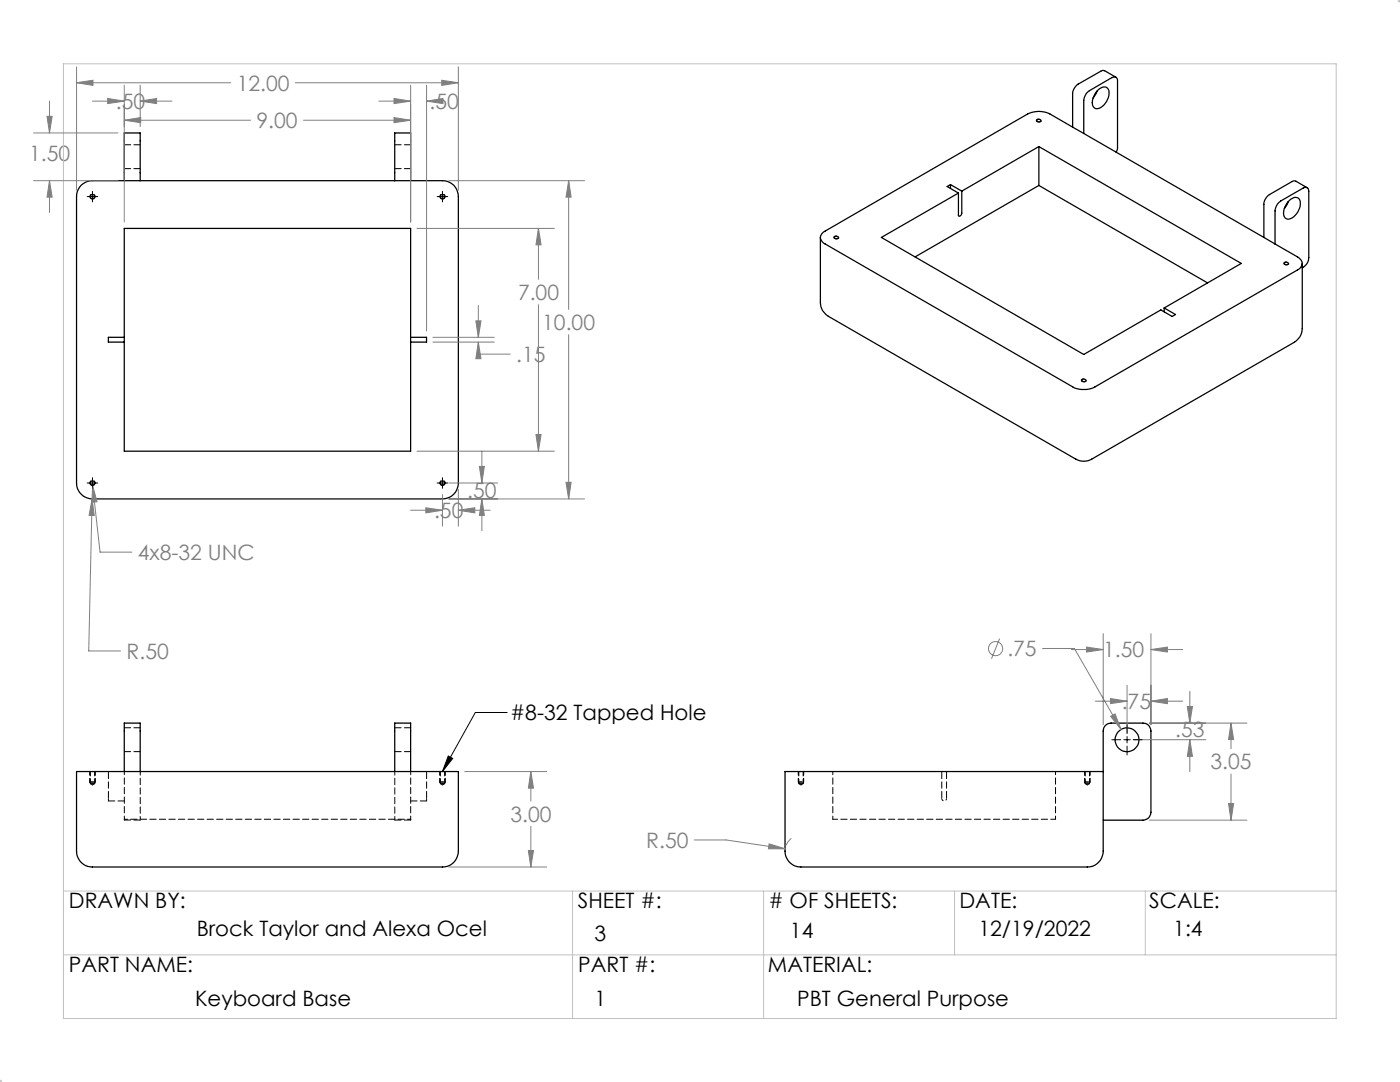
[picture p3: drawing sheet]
<svg xmlns="http://www.w3.org/2000/svg" width="279mm" height="216mm" viewBox="0 0 279 216" stroke-linecap="round" stroke-linejoin="round" font-family="sans-serif">
<g fill="none" stroke="#000" stroke-width=".25">
<path d="M218.9 18.2l-.7 1.3M219.1 18a1.21 1.21 0 0 1 1.2-.7 1.21 1.21 0 0 1 1 .8 3.3 3.3 0 0 1-2.4 3.6 1.29 1.29 0 0 1-.8-1.9l.5-1.2zM222.7 15.4l-2.2-1.3-.4-.1-4.9 2.8a2.51 2.51 0 0 0-1.1 1.9v6.7M16.2 37l.4-.3a2.96 2.96 0 0 1 1.9-.6h69.8a3.1 3.1 0 0 1 3.2 3.1v57.2a3.2 3.2 0 0 1-3.2 3.2h-69.8a3.2 3.2 0 0 1-3.2-3.2v-57.2a3.1 3.1 0 0 1 .9-2.2zM24.8 36.1v-9.6h3.2v9.6M78.8 36.1v-9.6h3.2v9.6M189.7 36.8l2.2 1.3M189.7 36.8l-.7 .4 2.3 1.3M189.7 36.8v.8M191.3 38.5l-15.4 8.9 40.4 23.3 15.4-8.9 2.2 1.3 .7-.3-2.3-1.3M191.9 38.1v4.4l-.2 .5-.2 .1-.2-.1v-4.5M206.9 24a.45 .45 0 0 1 .5-.2 .45 .45 0 0 1 .3 .4 .45 .45 0 0 1-.5 .1 .45 .45 0 0 1-.3-.3z"/>
<path d="M207.3 29.2l40.4 23.4-15.4 8.9M207.3 29.2l-15.4 8.9M207.3 37l-24.7 14.3M207.3 37l33.7 19.4M207.3 29.2v7.8M214.1 25.4l-4.6-2.6a5 5 0 0 0-4.4 0l-40.4 23.3a1.35 1.35 0 0 0-1 1.3 1.35 1.35 0 0 0 1 1.3l49.4 28.5a5 5 0 0 0 4.4 0l40.4-23.3a1.37 1.37 0 0 0 1-1.3 1.37 1.37 0 0 0-1-1.3l-4.4-2.6M214.1 25.4l2.2 1.2M216.3 26.6v-6.6a2.69 2.69 0 0 1 1.1-1.9l4.5-2.6a.69 .69 0 0 1 .8-.1 .69 .69 0 0 1 .3 .8v13.4l-.3 .8M216.3 26.6l35.9 20.8M260.9 37.5l-2.3-1.3-.5-.1-4.8 2.7a2.51 2.51 0 0 0-1.1 2v6.6M163.7 47.4v13a3.2 3.2 0 0 0 1.6 2.7l49.4 28.5a3.2 3.2 0 0 0 3.2 0l40.4-23.3a3.2 3.2 0 0 0 1.6-2.8v-12.9M166.5 47.3a.45 .45 0 0 1 .5-.2 .45 .45 0 0 1 .3 .4 .45 .45 0 0 1-.4 .2 .45 .45 0 0 1-.4-.4z"/>
<path d="M252.2 47.4l2.3 1.3M254.5 48.7v-6.6a2.68 2.68 0 0 1 1.1-2l4.5-2.6a.69 .69 0 0 1 .8 0 .69 .69 0 0 1 .3 .7v13.2a2.33 2.33 0 0 1-1.3 2M256.4 52.4l.3-.1 .4 .2a.4 .4 0 0 1-.4 .3 .4 .4 0 0 1-.4-.3zM257.1 40.2l-.8 1.4M257.3 40l.3-.2a1.09 1.09 0 0 1 1.4-.3 1.09 1.09 0 0 1 .5 1.2 3.3 3.3 0 0 1-2.5 3 1.34 1.34 0 0 1-.7-1.9l.3-.8zM24.8 67.3v1M24.8 67.3v-21.7h57.2v21.7M24.8 68.3v21.7h57.2v-21.7M24.8 67.3h-3.2v1h3.2M82 67.3v1M82 67.3h3.1v1h-3.1M215.9 75.8a.45 .45 0 0 1 .5-.2 .45 .45 0 0 1 .3 .4 .45 .45 0 0 1-.5 .2 .45 .45 0 0 1-.3-.4z"/>
<path d="M232.3 61.5v.7M15.3 154h76.2v15.8a3.1 3.1 0 0 1-3.2 3.2h-69.8a3.1 3.1 0 0 1-3.2-3.2zM24.8 154v-9.7h3.2v9.7M78.8 154v-9.7h3.2v9.7M220.2 154h-63.5v15.8a3.1 3.1 0 0 0 3.1 3.2h57.2a3.2 3.2 0 0 0 3.2-3.2v-23.9a1.57 1.57 0 0 1 1.6-1.6h6.3a1.57 1.57 0 0 1 1.6 1.6v16.2a1.57 1.57 0 0 1-1.6 1.6h-7.9"/>
<circle cx="18.4" cy="39.2" r=".43"/>
<circle cx="88.3" cy="39.2" r=".43"/>
<circle cx="18.4" cy="96.4" r=".43"/>
<circle cx="88.3" cy="96.4" r=".43"/>
<circle cx="224.9" cy="147.6" r="2.39"/>
</g>
<g fill="none" stroke="#000" stroke-width=".2" stroke-dasharray="1.3 .6">
<path d="M24.8 33.6h3.2M28 28.9h-3.2M78.8 33.6h3.2M82 28.9h-3.2M17.9 156l.1 .2M18 156.4h.5M18 156.4l.5 .2M18.5 156.4h.4M18.5 156.6l.4-.2M19 156l-.1 .2M21.6 159.3v.5M21.6 159.8h3.2"/>
<path d="M24.8 150h3.2M28 145.2h-3.2M78.8 150h3.2M82 159.8h3.1M82 145.2h-3.2M85.1 159.3v.5M87.8 156l.1 .2M87.9 156.4h.4M87.9 156.4l.4 .2M88.3 156.4h.4M88.3 156.6l.4-.2M88.8 156l-.1 .2"/>
<path d="M159.3 156l.1 .2M159.4 156.4l.5 .2M159.9 156.6l.4-.2M160.4 156l-.1 .2M216.5 156l.1 .2M216.6 156.4l.4 .2M217 156.6l.4-.2M217.5 156l-.1 .2M24.8 163.6h3.2M24.8 163.5v.1M78.8 163.6h3.2M82 163.5v.1"/>
</g>
<path d="M28 153.9v9.7M78.8 153.9v9.7M24.8 163.5h57.2M24.8 163.5v-9.6M82 163.5v-9.6M166.2 163.5v-9.6M210.7 163.5v-9.6" fill="none" stroke="#000" stroke-width=".2" stroke-dasharray="1.3 .6" stroke-dashoffset=".6"/>
<path d="M21.6 159.3v-5.4M85.1 159.3v-5.4M188 159.3v-5.4M188.9 159.3v-5.4" fill="none" stroke="#000" stroke-width=".2" stroke-dasharray="1.3 .6" stroke-dashoffset="-.2"/>
<path d="M18 153.9v2.5M18.9 156.4v-2.5M87.9 153.9v2.5M88.7 156.4v-2.5M159.4 156.4h.9M159.4 153.9v2.5M160.3 156.4v-2.5M216.6 156.4h.8M216.6 153.9v2.5M217.4 156.4v-2.5" fill="none" stroke="#000" stroke-width=".2" stroke-dasharray="1.3 .6" stroke-dashoffset=".4"/>
<path d="M188 159.3a.48 .48 0 0 0 .4 .5 .48 .48 0 0 0 .5-.5" fill="none" stroke="#000" stroke-width=".2" stroke-dasharray="1.3 .6" stroke-dashoffset=".7"/>
<path d="M166.2 163.5h44.5" fill="none" stroke="#000" stroke-width=".2" stroke-dasharray="1.3 .6" stroke-dashoffset=".3"/>
<g fill="none" stroke="#808080" stroke-width=".2">
<path d="M15.3 16.5l3.3-.5v1zM15.3 13.3v24.7M15.3 16.5h30.7M21.5 19.6l3.3 .6-3.3 .5zM24.8 17v27.3M28 17v8.3M58.9 16.5h32.6M78.6 19.6l3.4 .6-3.4 .5zM82 17v27.3M85.1 17v49M88.2 16l3.3 .5-3.3 .5zM91.5 13.3v24.7"/>
<path d="M6.7 26.5h16.8M6.7 36.1h16.8M9.4 23.2h1l-.5 3.3zM9.9 36.1l.5 3.2h-1zM9.9 20.2v6.3M9.9 36.1v6.3M18.5 20.2h6.3M24.8 24l3.3-.5v1zM24.8 24h25.2M28 20.2l3.3-.6v1.1zM28 20.2h6.3M60.6 24h21.4"/>
<path d="M75.6 20.2h6.4M78.6 23.5l3.4 .5-3.4 .5zM85.1 20.2l3.3-.6v1.1zM85.1 20.2h.1M89.6 36.1h27.1M113.5 36.1l.5 3.2h-1zM113.5 36.1v25.6M83.2 45.6h27.4M107.5 45.6l.5 3.3h-1zM107.5 45.6v10.1M86.4 68.3h12.2M86.4 67.3h12.2"/>
<path d="M95 64h1l-.5 3.3zM95.5 68.3l.5 3.3h-1zM95.5 68.3v2.4h6.3M95.5 61v6.3M107.5 60.8v29.2M113.5 66.8v32.8M18.4 99.6l.4 3.3-1-.1zM18.4 99.6l-.7 30.3h6.4M18.5 96.9l.9 3.2-1.1 .1zM18.5 96.9l1.5 13.3h6.3M83.2 90h27.4M88.3 98.7v6.3"/>
<path d="M89.6 99.6h27.1M89.6 96.4h9.7M91.5 97.6v7.4M95.7 93.1h1l-.5 3.3zM96.2 99.6l.5 3.2h-1zM96.2 90v6.4M96.2 99.6v6.3M107 86.7h1l-.5 3.3zM113 96.2h1l-.5 3.4zM82 101.8h6.3M85 101.3l3.3 .5-3.3 .5zM91.5 101.8l3.3-.5v1z"/>
<path d="M91.5 101.8h6.3M199.5 127.4l-1.6 4M208.1 129.4h6.3l9.3 16.2M213.8 129.6h6.4M216.9 129.1l3.3 .5-3.3 .5zM218.6 139.9h6.3M220.2 126.4v18.2M221.6 139.4l3.3 .5-3.3 .5zM224.9 136.7v9.6M229.7 139.9l3.3-.5v1zM229.7 129.6l3.3-.5v1zM229.7 126.4v18.2"/>
<path d="M229.7 139.9h6.3M229.7 129.6h6.3M237.5 137.9v6.4M92.7 154h16.4M105.9 154l.6 3.3h-1.1zM105.9 154v5.8M221.7 142.9l.8-.4 1.2 3.1zM226.2 147.6h14.4M229.4 144.3h19.4M237 141h1l-.5 3.3zM237.5 147.6l.5 3.3h-1zM237.5 147.6v6.4"/>
<path d="M245.7 144.3l.5 3.3h-1zM245.7 144.3v5.1M245.7 154.4v9.3M89.6 173h19.5M105.4 169.7h1.1l-.6 3.3zM105.9 164.9v8.1M138.6 167.6h6.3l11.8 1.8M153.5 168.4l3.2 1h-3.3zM157.9 167.3l-.7 .8-.3 .6M229.4 163.7h19.4M245.2 160.3h1l-.5 3.4z"/>
<circle cx="198.7" cy="129.4" r="1.42"/>
</g>
<g fill="none" stroke="#c0c0c0" stroke-width=".2">
<path d="M279.3 0l.1 .1M279.4 -.1v.6M279.4 0l-.4 .4M12.7 12.7h254v190.5h-254zM278.9 0h.5M12.7 177.8h254M114.3 177.8v25.4M152.4 177.8v25.4M190.5 177.8v12.7M228.6 177.8v12.7M12.7 190.5h254M-.1 215.9h.6"/>
<path d="M0 215.8l.1 .1M0 215.4v.5M.4 215.5l-.4 .4"/>
</g>
<path d="M18.5 39.7a.52 .52 0 0 1-.5-.7 .52 .52 0 0 1 .9-.1 .52 .52 0 0 1-.3 .8h-.1M88.3 39.7a.52 .52 0 0 1-.5-.7 .52 .52 0 0 1 .9-.1 .52 .52 0 0 1-.3 .8h-.1M18.5 96.9a.52 .52 0 0 1-.5-.8 .52 .52 0 0 1 .9-.1 .52 .52 0 0 1-.3 .9h-.1M88.3 96.9a.52 .52 0 0 1-.5-.8 .52 .52 0 0 1 .9-.1 .52 .52 0 0 1-.3 .9h-.1" fill="none" stroke="#000" stroke-width=".2" stroke-dasharray="1.3 .6" stroke-linecap="butt"/>
<path d="M207 24.3a.32 .32 0 0 1-.1-.5 .32 .32 0 0 1 .4-.1 .35 .35 0 0 1 .6 .3 .35 .35 0 0 1-.6 .3h-.3M166.6 47.6a.32 .32 0 0 1-.1-.5 .32 .32 0 0 1 .4 0 .35 .35 0 0 1 .5 .3 .35 .35 0 0 1-.5 .3l-.3-.1M256.4 52.8a.32 .32 0 0 1-.1-.5 .32 .32 0 0 1 .4 0 .35 .35 0 0 1 .5 .3 .35 .35 0 0 1-.5 .3l-.3-.1M215.9 76.1a.32 .32 0 0 1 0-.4 .32 .32 0 0 1 .4-.1 .35 .35 0 0 1 .5 .3 .35 .35 0 0 1-.5 .3l-.4-.1" fill="none" stroke="#000" stroke-width=".2" stroke-dasharray="1.3 .6" stroke-dashoffset=".3" stroke-linecap="butt"/>
<g fill="none" stroke="#000" stroke-width=".2">
<path d="M17.4 39.2h2.1M18.5 38.2v2.1M87.2 39.2h2.2M88.3 38.2v2.1M17.4 96.4h2.1M18.5 95.3v2.1M87.2 96.4h2.2M88.3 95.3v2.1M89.5 150.8l.8 .5-2 2.7zM101.2 142.2h-6.3l-6.6 11.8M221.9 147.6h1.8M224.3 147.6h1.3"/>
<path d="M224.9 144.6v1.7M224.9 147v1.2M224.9 148.9v1.7M226.2 147.6h1.7"/>
</g>
<path d="M17.9 153.9v2.1M17.9 156h1.1M19 153.9v2.1M87.8 153.9v2.1M87.8 156h1M88.8 153.9v2.1M159.3 153.9v2.1M159.3 156h1.1M160.4 153.9v2.1M216.5 153.9v2.1M216.5 156h1M217.5 153.9v2.1" fill="none" stroke="#000" stroke-width=".2" stroke-dasharray="1.3 .6" stroke-dashoffset=".5"/>
<path d="M105.4 169.7h1.1l-.6 3.3zM105.9 154l.6 3.3h-1.1zM95.5 68.3l.5 3.3h-1zM95 64h1l-.5 3.3zM85.1 20.2l3.3-.6v1.1zM78.6 19.6l3.4 .6-3.4 .5zM21.5 19.6l3.3 .6-3.3 .5zM28 20.2l3.3-.6v1.1zM9.4 23.2h1l-.5 3.3zM9.9 36.1l.5 3.2h-1zM88.2 16l3.3 .5-3.3 .5zM15.3 16.5l3.3-.5v1zM113.5 36.1l.5 3.2h-1zM113 96.2h1l-.5 3.4zM85 101.3l3.3 .5-3.3 .5zM91.5 101.8l3.3-.5v1zM95.7 93.1h1l-.5 3.3zM96.2 99.6l.5 3.2h-1zM18.5 96.9l-.2 3.3 1.1-.1zM107.5 45.6l.5 3.3h-1zM107 86.7h1l-.5 3.3zM78.6 23.5l3.4 .5-3.4 .5zM24.8 24l3.3-.5v1zM18.4 99.6l-.6 3.2 1 .1zM221.7 142.9l2 2.7-1.2-3.1zM237.5 147.6l.5 3.3h-1zM237 141h1l-.5 3.3zM221.6 139.4l3.3 .5-3.3 .5zM229.7 139.9l3.3-.5v1zM245.7 144.3l.5 3.3h-1zM245.2 160.3h1l-.5 3.4zM216.9 129.1l3.3 .5-3.3 .5zM229.7 129.6l3.3-.5v1zM153.5 168.4l-.1 1h3.3z" fill="#808080"/>
<path d="M89.5 150.8l.8 .5-2 2.7z" fill="#000"/>
<g font-size="4.2" fill="#808080">
<text x="23.1" y="21.8">.50</text>
<text x="47.2" y="18.1">12.00</text>
<text x="85.7" y="21.8">.50</text>
<text x="51.2" y="25.6">9.00</text>
<text x="5.8" y="32">1.50</text>
<text x="103.4" y="59.8">7.00</text>
<text x="108.2" y="65.8">10.00</text>
<text x="103" y="72.3">.15</text>
<text x="93.3" y="99.5">.50</text>
<text x="86.6" y="103.4">.50</text>
<text x="27.5" y="111.8">4x8-32 UNC</text>
<text x="25.3" y="131.5">R.50</text>
<text x="201" y="131">.75</text>
<text x="220.2" y="131.2">1.50</text>
<text x="223.9" y="141.5">.75</text>
<text x="234.5" y="147.1">.53</text>
<text x="241.6" y="153.5">3.05</text>
<text x="101.9" y="163.9">3.00</text>
<text x="129" y="169.2">R.50</text>
</g>
<g font-size="4.2">
<text x="101.8" y="143.7">#8-32 Tapped Hole</text>
<text x="13.8" y="181.2">DRAWN BY:</text>
<text x="115.3" y="181.2">SHEET #:</text>
<text x="153.4" y="181.2"># OF SHEETS:</text>
<text x="191.5" y="181.2">DATE:</text>
<text x="229.4" y="181.2">SCALE:</text>
<text x="39.3" y="186.8">Brock Taylor and Alexa Ocel</text>
<text x="118.6" y="187.8">3</text>
<text x="157.7" y="187.3">14</text>
<text x="195.3" y="186.8">12/19/2022</text>
<text x="234.1" y="186.8">1:4</text>
<text x="13.8" y="193.9">PART NAME:</text>
<text x="115.4" y="193.9">PART #:</text>
<text x="153.2" y="193.9">MATERIAL:</text>
<text x="38.9" y="200.8">Keyboard Base</text>
<text x="118.6" y="200.8">1</text>
<text x="159.1" y="200.8">PBT General Purpose</text>
</g>
</svg>
